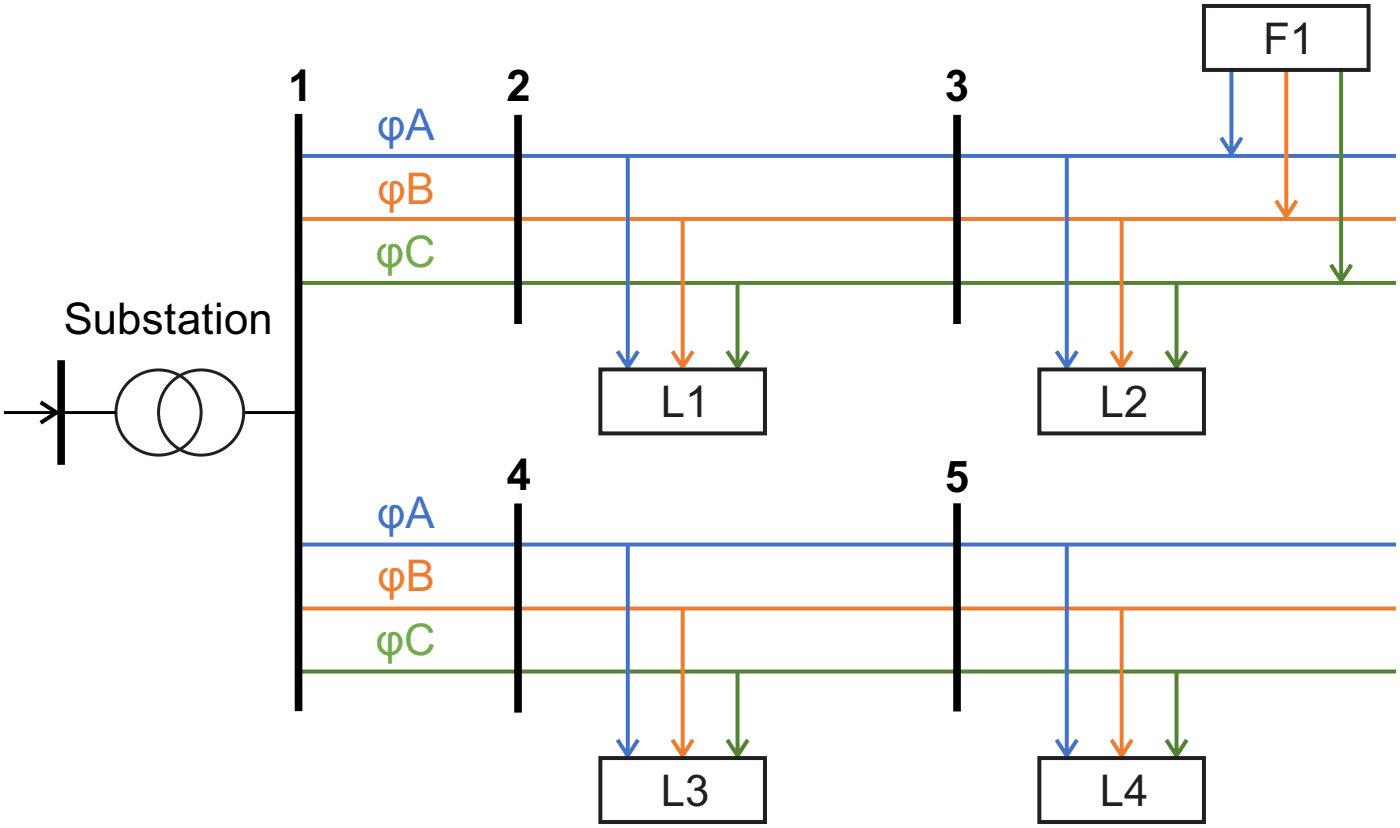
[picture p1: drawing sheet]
<svg xmlns="http://www.w3.org/2000/svg" width="124mm" height="73mm" viewBox="0 0 124 73" stroke-linecap="round" stroke-linejoin="round" font-family="sans-serif">
<path d="M26.5 13.8h97.4M26.7 48.3h97.2" fill="none" stroke="#4472c4" stroke-width=".35"/>
<path d="M26.5 19.4h97.4M26.7 54h97.2" fill="none" stroke="#ed7d31" stroke-width=".35"/>
<path d="M26.5 25.1h97.4M26.7 59.5h97.2" fill="none" stroke="#548235" stroke-width=".35"/>
<path d="M26.5 10.1v53M46 10.2v18.5M84.9 10.2v18.5M46 44.6v18.6M84.9 44.6v18.5" fill="none" stroke="#000" stroke-width=".68" stroke-linecap="butt"/>
<path d="M21.6 36.6h4.9" fill="none" stroke="#000" stroke-width=".26"/>
<circle cx="14.1" cy="36.6" r="3.8" fill="none" stroke="#231f20" stroke-width=".26"/>
<path d="M55.5 13.8h.4v18.5h-.4zM56.5 31.1l.3 .1-1 1.4h-.3l.3-.1h-.3zM55.5 32.6h.3l-.1 .3zM54.6 31.2l.3-.1 .9 1.4-.3 .1z" fill="#4472c4"/>
<path d="M60.4 19.4h.3v12.9h-.3zM61.3 31.1l.3 .1-.9 1.4h-.3l.3-.1h-.3zM60.4 32.6h.3l-.1 .3zM59.5 31.2l.3-.1 .9 1.4-.3 .1z" fill="#ed7d31"/>
<path d="M65.3 25.1h.3v7.2h-.3zM66.2 31.1l.3 .1-.9 1.4h-.3l.3-.1h-.3zM65.3 32.6h.3l-.2 .3zM64.4 31.2l.3-.1 .9 1.4-.3 .1z" fill="#548235"/>
<path d="M109.1 6.2h.3v7.1h-.3zM110 12.1l.3 .2-.9 1.4h-.3l.3-.2h-.3zM109.1 13.7h.3l-.2 .2zM108.2 12.3l.3-.2 .9 1.4-.3 .2z" fill="#4472c4"/>
<path d="M113.9 6.2h.4v12.7h-.4zM114.9 17.7l.3 .2-.9 1.4h-.3l.3-.2h-.3zM114 19.3h.3l-.2 .2zM113.1 17.9l.3-.2 .9 1.4-.3 .2z" fill="#ed7d31"/>
<path d="M118.8 6.2h.4v18.4h-.4zM119.7 23.4l.3 .2-.9 1.4h-.3l.3-.2h-.3zM118.8 25h.3l-.1 .2zM117.9 23.6l.3-.2 .9 1.4-.3 .2z" fill="#548235"/>
<path d="M5.4 36.6h4.9" fill="none" stroke="#000" stroke-width=".26"/>
<path d="M5.4 31.9v9.3" fill="none" stroke="#000" stroke-width=".68" stroke-linecap="butt"/>
<path d="M3.5 37.3l1.4-.9v.3l.2-.3v.3l-1.4 .9zM5.1 36.4l.2 .2-.2 .1zM3.7 35.5l1.4 .9-.2 .3-1.4-.9zM.4 36.4h4.3v.3h-4.3z" fill="#000"/>
<path d="M94.5 13.8h.3v18.5h-.3zM95.4 31.1l.3 .1-.9 1.4h-.3l.3-.1h-.3zM94.5 32.6h.3l-.2 .3zM93.6 31.2l.3-.1 .9 1.4-.3 .1z" fill="#4472c4"/>
<path d="M99.3 19.4h.4v12.9h-.4zM100.3 31.1l.3 .1-.9 1.4h-.3l.3-.1h-.3zM99.4 32.6h.3l-.2 .3zM98.5 31.2l.3-.1 .9 1.4-.3 .1z" fill="#ed7d31"/>
<path d="M104.2 25.1h.4v7.2h-.4zM105.1 31.1l.3 .1-.9 1.4h-.3l.3-.1h-.3zM104.2 32.6h.3l-.1 .3zM103.3 31.2l.3-.1 .9 1.4-.3 .1z" fill="#548235"/>
<path d="M55.5 48.3h.4v18.4h-.4zM56.5 65.5l.3 .2-1 1.4h-.3l.3-.2h-.3zM55.5 67.1h.3l-.1 .2zM54.6 65.7l.3-.2 .9 1.4-.3 .2z" fill="#4472c4"/>
<path d="M60.4 53.9h.3v12.8h-.3zM61.3 65.5l.3 .2-.9 1.4h-.3l.3-.2h-.3zM60.4 67.1h.3l-.1 .2zM59.5 65.7l.3-.2 .9 1.4-.3 .2z" fill="#ed7d31"/>
<path d="M65.3 59.5h.3v7.2h-.3zM66.2 65.5l.3 .2-.9 1.4h-.3l.3-.2h-.3zM65.3 67.1h.3l-.2 .2zM64.4 65.7l.3-.2 .9 1.4-.3 .2z" fill="#548235"/>
<path d="M94.5 48.3h.3v18.4h-.3zM95.4 65.5l.3 .2-.9 1.4h-.3l.3-.2h-.3zM94.5 67.1h.3l-.2 .2zM93.6 65.7l.3-.2 .9 1.4-.3 .2z" fill="#4472c4"/>
<path d="M99.3 53.9h.4v12.8h-.4zM100.3 65.5l.3 .2-.9 1.4h-.3l.3-.2h-.3zM99.4 67.1h.3l-.2 .2zM98.5 65.7l.3-.2 .9 1.4-.3 .2z" fill="#ed7d31"/>
<path d="M104.2 59.5h.4v7.2h-.4zM105.1 65.5l.3 .2-.9 1.4h-.3l.3-.2h-.3zM104.2 67.1h.3l-.1 .2zM103.3 65.7l.3-.2 .9 1.4-.3 .2z" fill="#548235"/>
<circle cx="17.8" cy="36.6" r="3.8" fill="none" stroke="#231f20" stroke-width=".26"/>
<path d="M106.8 .5h14.6v5.7h-14.6zM53.3 32.8h14.6v5.6h-14.6zM92.2 32.8h14.6v5.6h-14.6zM53.3 67.2h14.6v5.7h-14.6zM92.2 67.2h14.6v5.7h-14.6z" fill="none" stroke="#231f20" stroke-width=".35"/>
<g font-size="3.9" fill="#231f20">
<text x="112.1" y="4.8">F1</text>
<text x="58.6" y="37">L1</text>
<text x="97.6" y="37">L2</text>
<text x="58.6" y="71.5">L3</text>
<text x="97.6" y="71.5">L4</text>
</g>
<g font-size="3.9">
<text x="25.6" y="8.9">1</text>
<text x="44.9" y="9">2</text>
<text x="83.8" y="9">3</text>
<text x="5.7" y="29.6">Substation</text>
<text x="45" y="43.5">4</text>
<text x="83.8" y="43.6">5</text>
</g>
<g font-size="3.9" fill="#4472c4">
<text x="33.5" y="12.5">φA</text>
<text x="33.5" y="46.8">φA</text>
</g>
<g font-size="3.9" fill="#70ad47">
<text x="33.3" y="23.7">φC</text>
<text x="33.3" y="58.1">φC</text>
</g>
<g font-size="3.9" fill="#ed7d31">
<text x="33.5" y="18.1">φB</text>
<text x="33.5" y="52.4">φB</text>
</g>
</svg>
